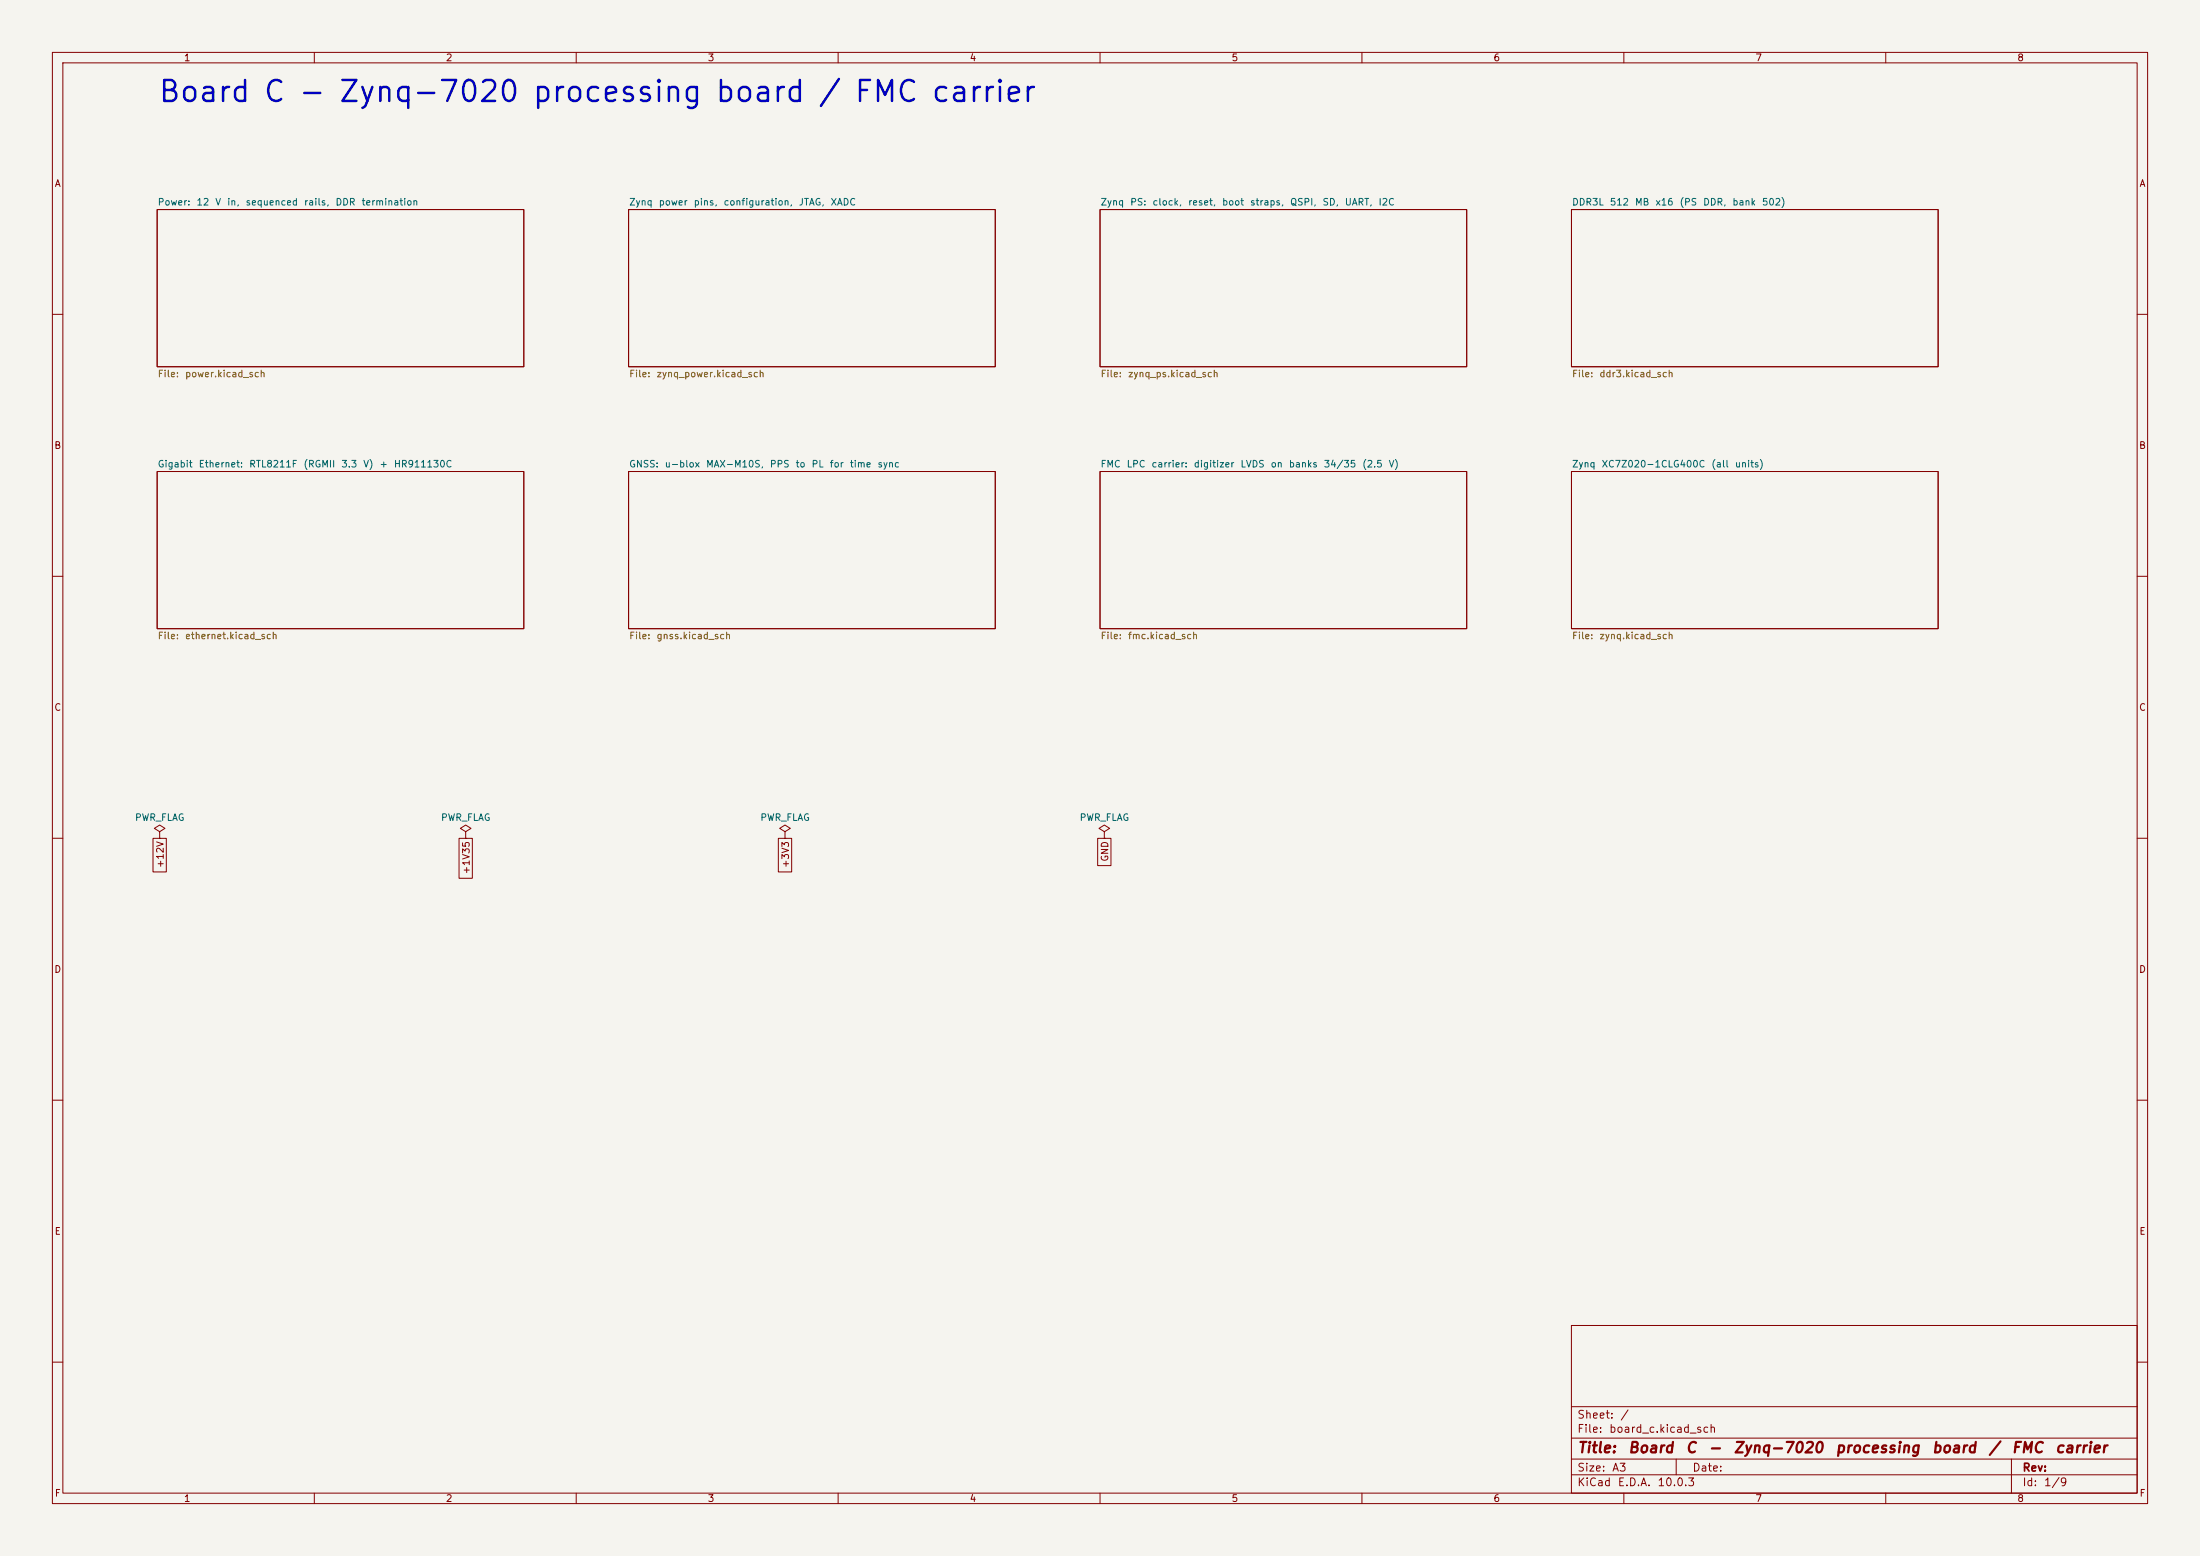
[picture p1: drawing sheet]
<svg xmlns="http://www.w3.org/2000/svg" width="420mm" height="297mm" viewBox="0 0 420 297" stroke-linecap="round" stroke-linejoin="round" font-family="sans-serif">
<path d="M0 0h420v297h-420z" fill="#f5f4ef" stroke="#f5f4ef" stroke-width=".19"/>
<g fill="none" stroke="#840000" stroke-width=".19">
<path d="M10 10h400v277h-400zM12 12h396v273h-396zM60 10v2M110 10v2M160 10v2M210 10v2M260 10v2M310 10v2M360 10v2M30 40h70v30h-70zM120 40h70v30h-70zM210 40h70v30h-70z"/>
<path d="M300 40h70v30h-70zM10 60h2M408 60h2M30 90h70v30h-70zM120 90h70v30h-70zM210 90h70v30h-70zM300 90h70v30h-70zM10 110h2M408 110h2M10 160h2M30.5 158.8l1-.7-1-.6-1 .6 1 .7v1.2M88.9 158.8l1-.7-1-.6-1 .6 1 .7v1.2"/>
<path d="M149.9 158.8l1-.7-1-.6-1.1 .6 1.1 .7v1.2M210.8 158.8l1-.7-1-.6-1 .6 1 .7v1.2M408 160h2M29.2 160h2.6v6.4h-2.6zM30.5 160h.1M87.6 160h2.6v7.6h-2.6zM88.9 160h.1M148.6 160h2.5v6.4h-2.5zM149.9 160h.1M209.5 160h2.6v5.2h-2.6zM210.8 160h.1M10 210h2"/>
<path d="M408 210h2M300 253h108v32h-108zM10 260h2M300 278.5h108M300 274.5h108M300 268.5h108M320 278.5v3M384 278.5v6.5M408 260h2M60 285v2M110 285v2M160 285v2"/>
<path d="M210 285v2M260 285v2M300 281.5h108M310 285v2M360 285v2"/>
</g>
<text font-size="4" fill="#0000c2" x="30" y="20.5">Board C - Zynq-7020 processing board / FMC carrier</text>
<g font-size="2" fill="#840000">
<text x="301" y="277.8">Title:</text>
<text x="310.7" y="277.8">Board</text>
<text x="321.6" y="277.8">C</text>
<text x="326" y="277.8">-</text>
<text x="330.8" y="277.8">Zynq-7020</text>
<text x="350.2" y="277.8">processing</text>
<text x="368.7" y="277.8">board</text>
<text x="379.5" y="277.8">/</text>
<text x="383.9" y="277.8">FMC</text>
<text x="392.2" y="277.8">carrier</text>
</g>
<g font-size="1.5" fill="#840000">
<text x="301" y="273.8">File:</text>
<text x="301" y="271.1">Sheet:</text>
<text x="307.1" y="273.8">board_c.kicad_sch</text>
<text x="309.2" y="271.1">/</text>
<text x="301" y="281.2">Size:</text>
<text x="307.6" y="281.2">A3</text>
<text x="323" y="281.2">Date:</text>
<text x="386" y="281.2">Rev:</text>
<text x="301" y="284">KiCad</text>
<text x="308.7" y="284">E.D.A.</text>
<text x="316.3" y="284">10.0.3</text>
<text x="386" y="284">Id:</text>
<text x="390.1" y="284">1/9</text>
</g>
<g font-size="1.3" fill="#840000">
<text x="35" y="12">1</text>
<text x="85" y="12">2</text>
<text x="135" y="12">3</text>
<text x="185" y="12">4</text>
<text x="235" y="12">5</text>
<text x="285" y="12">6</text>
<text x="335" y="12">7</text>
<text x="385" y="12">8</text>
<text x="10.3" y="36">A</text>
<text x="408.3" y="36">A</text>
<text x="10.3" y="86">B</text>
<text x="408.2" y="86">B</text>
<text x="10.3" y="136">C</text>
<text x="408.2" y="136">C</text>
<text x="31.5" y="165.8" transform="rotate(-90 31.5 165.8)">+12V</text>
<text x="90" y="167" transform="rotate(-90 90 167)">+1V35</text>
<text x="150.9" y="165.8" transform="rotate(-90 150.9 165.8)">+3V3</text>
<text x="211.9" y="164.6" transform="rotate(-90 211.9 164.6)">GND</text>
<text x="10.3" y="186">D</text>
<text x="408.2" y="186">D</text>
<text x="10.3" y="236">E</text>
<text x="408.3" y="236">E</text>
<text x="10.3" y="286">F</text>
<text x="35" y="287">1</text>
<text x="85" y="287">2</text>
<text x="135" y="287">3</text>
<text x="185" y="287">4</text>
<text x="235" y="287">5</text>
<text x="285" y="287">6</text>
<text x="335" y="287">7</text>
<text x="385" y="287">8</text>
<text x="408.3" y="286">F</text>
</g>
<g font-size="1.3" fill="#006464">
<text x="30" y="39.5">Power:</text>
<text x="37.4" y="39.5">12</text>
<text x="41" y="39.5">V</text>
<text x="43.2" y="39.5">in,</text>
<text x="46.8" y="39.5">sequenced</text>
<text x="57.9" y="39.5">rails,</text>
<text x="63.9" y="39.5">DDR</text>
<text x="68.9" y="39.5">termination</text>
<text x="120" y="39.5">Zynq</text>
<text x="125.6" y="39.5">power</text>
<text x="132.3" y="39.5">pins,</text>
<text x="138" y="39.5">configuration,</text>
<text x="152.4" y="39.5">JTAG,</text>
<text x="158.5" y="39.5">XADC</text>
<text x="210" y="39.5">Zynq</text>
<text x="215.6" y="39.5">PS:</text>
<text x="219.9" y="39.5">clock,</text>
<text x="226.7" y="39.5">reset,</text>
<text x="233.2" y="39.5">boot</text>
<text x="238.5" y="39.5">straps,</text>
<text x="246.2" y="39.5">QSPI,</text>
<text x="252.4" y="39.5">SD,</text>
<text x="256.6" y="39.5">UART,</text>
<text x="263.1" y="39.5">I2C</text>
<text x="300" y="39.5">DDR3L</text>
<text x="307.2" y="39.5">512</text>
<text x="312" y="39.5">MB</text>
<text x="315.9" y="39.5">x16</text>
<text x="320.5" y="39.5">(PS</text>
<text x="325" y="39.5">DDR,</text>
<text x="330.6" y="39.5">bank</text>
<text x="336.3" y="39.5">502)</text>
<text x="30" y="89.5">Gigabit</text>
<text x="37.8" y="89.5">Ethernet:</text>
<text x="47.5" y="89.5">RTL8211F</text>
<text x="57.8" y="89.5">(RGMII</text>
<text x="65" y="89.5">3.3</text>
<text x="69.2" y="89.5">V)</text>
<text x="72.3" y="89.5">+</text>
<text x="75.1" y="89.5">HR911130C</text>
<text x="120" y="89.5">GNSS:</text>
<text x="126.8" y="89.5">u-blox</text>
<text x="134.7" y="89.5">MAX-M10S,</text>
<text x="146.9" y="89.5">PPS</text>
<text x="151.8" y="89.5">to</text>
<text x="154.8" y="89.5">PL</text>
<text x="158.3" y="89.5">for</text>
<text x="162.1" y="89.5">time</text>
<text x="167.4" y="89.5">sync</text>
<text x="210" y="89.5">FMC</text>
<text x="215" y="89.5">LPC</text>
<text x="219.7" y="89.5">carrier:</text>
<text x="227.8" y="89.5">digitizer</text>
<text x="236.7" y="89.5">LVDS</text>
<text x="242.5" y="89.5">on</text>
<text x="245.9" y="89.5">banks</text>
<text x="252.6" y="89.5">34/35</text>
<text x="259.9" y="89.5">(2.5</text>
<text x="265" y="89.5">V)</text>
<text x="300" y="89.5">Zynq</text>
<text x="305.6" y="89.5">XC7Z020-1CLG400C</text>
<text x="326.6" y="89.5">(all</text>
<text x="331.1" y="89.5">units)</text>
<text x="25.7" y="157">PWR_FLAG</text>
<text x="84.1" y="157">PWR_FLAG</text>
<text x="145" y="157">PWR_FLAG</text>
<text x="206" y="157">PWR_FLAG</text>
</g>
<g font-size="1.3" fill="#725600">
<text x="30" y="72.3">File:</text>
<text x="35.2" y="72.3">power.kicad_sch</text>
<text x="120" y="72.3">File:</text>
<text x="125.2" y="72.3">zynq_power.kicad_sch</text>
<text x="210" y="72.3">File:</text>
<text x="215.2" y="72.3">zynq_ps.kicad_sch</text>
<text x="300" y="72.3">File:</text>
<text x="305.2" y="72.3">ddr3.kicad_sch</text>
<text x="30" y="122.3">File:</text>
<text x="35.2" y="122.3">ethernet.kicad_sch</text>
<text x="120" y="122.3">File:</text>
<text x="125.2" y="122.3">gnss.kicad_sch</text>
<text x="210" y="122.3">File:</text>
<text x="215.2" y="122.3">fmc.kicad_sch</text>
<text x="300" y="122.3">File:</text>
<text x="305.2" y="122.3">zynq.kicad_sch</text>
</g>
</svg>
